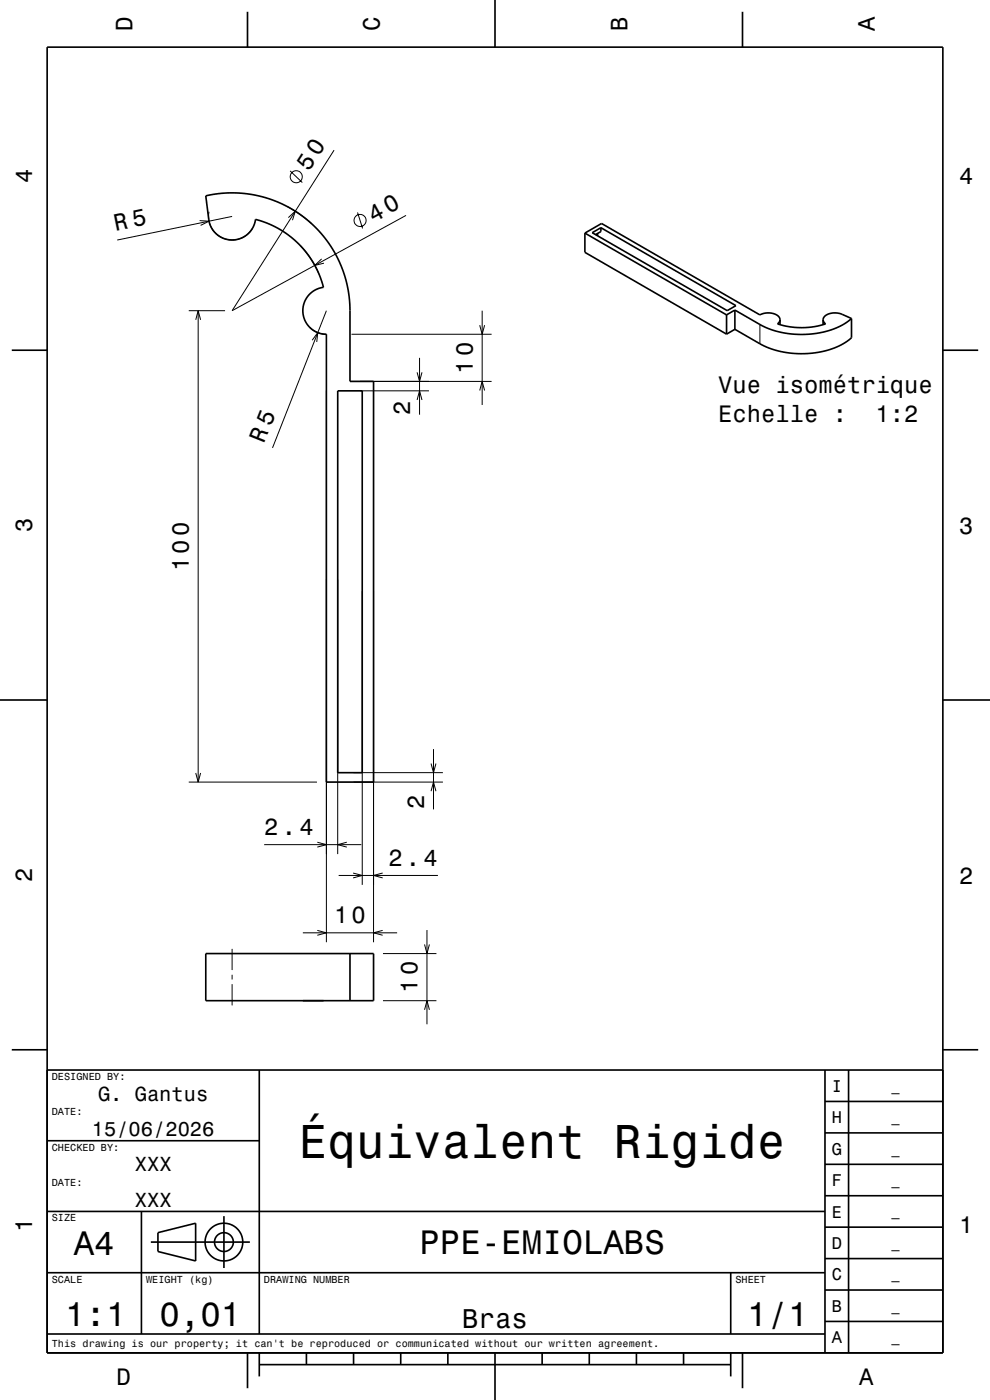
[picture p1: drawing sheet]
<svg xmlns="http://www.w3.org/2000/svg" width="210mm" height="297mm" viewBox="0 0 210 297" stroke-linecap="round" stroke-linejoin="round" font-family="sans-serif">
<g fill="none" stroke="#000" stroke-width=".21">
<path d="M61.5 36.3l2.6 2.4M70.9 31.9l-21.7 34 36.9-20.2M42.3 46.8l2 .1-1.7 .9M44.3 44.9a5 5 0 0 0 3.2 5.7 5 5 0 0 0 6.1-2.2M49.2 45.9l-24.3 5M60.9 43.8l2.7 1.6 2.5 2.1M61.2 46.2l1.4-1.4-.6 1.9M63.7 52.1l2.3 2.9 1.6 3.1M68.2 54.9l-1.4 1.4 1.9-.5M75.8 45.1l1.1 3.4M40 65.9h7.7M41.5 67.8l.5-1.9 .6 1.9"/>
<path d="M42 65.9v100M65.7 69.5a5 5 0 0 0 3.5 1.4M66.2 72.2l1.2-1.6-.2 2M69.2 65.9l-11.4 29.1M74.6 70.9h29.7M88.5 79l.5 1.9 .5-1.9M89 75.9v12.1M101.8 69l.5 1.9 .5-1.9M102.3 65.9v20M161.2 68.8v4.1M69.2 82.9v117M74.6 80.9h29.7"/>
<path d="M76.4 82.9h14.6M79.2 82.9v117M88.5 84.8l.5-1.9 .5 1.9M101.8 82.8l.5-1.9 .5 1.9M71.6 122.9v58.3M76.8 125.4v62.3M92 158.9v12.8M40 165.9h27.2M41.5 164l.5 1.9 .6-1.9M56 179.2h20.6M67.3 178.7l1.9 .5-1.9 .5M73.6 178.7l-2 .5 2 .5"/>
<path d="M75 165.9h19M75 163.9h19M91.4 162l.6 1.9 .5-1.9M91.4 167.8l.6-1.9 .5 1.9M64.2 197.9h20M67.3 197.4l1.9 .5-1.9 .5M71.8 185.7h21.1M74.9 185.2l1.9 .5-1.9 .5M81.2 197.4l-2 .5 2 .5M81.2 185.2l-2 .5 2 .5M90.6 197.3v20M49.2 201.3v4.5"/>
<path d="M49.2 206.8v1M49.2 208.8v4.5M81.2 212.3h11.4M81.2 202.3h11.4M90.1 214.2l.5-1.9 .5 1.9M90.1 200.4l.5 1.9 .5-1.9"/>
<circle cx="62.8" cy="37.5" r="1.28"/>
<circle cx="76.4" cy="46.8" r="1.28"/>
</g>
<g fill="none" stroke="#000" stroke-width=".35">
<path d="M10 10h190v277h-190zM52.5 2.5v7.5M105 0v10M157.5 2.5v7.5M43.6 41.5l2.2-.3 2.5-.3h2.2l2.5 .3 2.2 .4 2.4 .8 2.3 .9 2 1.1 2.1 1.3 1.9 1.6 1.8 1.8 1.4 1.7 1.5 2 1 2 1.7 4.2 .6 2.7 .3 3v16.2h5v85h-10v-95a5 5 0 0 1-5-4.7 5 5 0 0 1 4.4-5.2l-.8-2.7-1.1-2.2-1.7-2.5-1.7-1.9-1.8-1.6-2.3-1.5-2.5-1.2-2.5-.9a5 5 0 0 1-5 4.4 5 5 0 0 1-4.9-4.4zM124.1 49.4l3.5-2 33.6 19.4a3.3 3.3 0 0 1 4.2 .7l.1 .3M124.1 49.4v4.1l30 17.4M124.1 49.4l30 17.4M125.6 49.4l1.9-1.1 28.6 16.5-1.8 1.1zM126.8 49.5v.5M127.5 48.3v.8l-1.2 .7M2.5 74.3h7.5"/>
<path d="M154.1 66.8v4.1M155.9 65.8l5.5 3.1 1.5 .8 2.4 .7 2.9 .5h3.8l3.5-.7 2.9-1.1 2.2-1.5M155.9 69.9l-1.8 1M155.9 65.8v4.1M155.9 65.8l-1.8 1M165.5 67.8l-.2 .5-.4 .4 2.6 .6 2.4 .2 2.7-.2 2.5-.6-.4-.5-.1-.4M165.5 67.8v1.1M174.6 67.8v1.1M180.6 67.6v4.1l-.1 .1-1.5 1.1-2 .9-2.2 .7-2.6 .4h-4.2l-2.2-.3-1.8-.5-2.3-.9-5.8-3.3M180.6 67.6l-2-.9a3.3 3.3 0 0 0-3.9 .8l-.1 .3M200 74.3h7.5M71.6 82.9h5.2v81h-5.2z"/>
<path d="M0 148.5h10M200 148.5h10M43.6 202.3h35.6v10h-35.6zM74.2 202.3v10M2.5 222.7h7.5M10 227h190M55 227v56M175 233.7h25M175 227v60M180 227v60M200 222.7h7.5M10 257h165"/>
<path d="M10 242h45M30 257v26M47.5 258v11M175 253.7h25M175 247h25M175 240.3h25M10 270h165M32 263.5h21M33.5 261.5l8-2v8l-8-2zM155 270v13M175 273.7h25M175 267h25"/>
<path d="M175 260.3h25M10 283h165M52.5 287v7.5M55 289.5h100M55 287v5M65 287v2.5M75 287v2.5M85 287v2.5M95 287v2.5M105 287v10M115 287v2.5M125 287v2.5"/>
<path d="M135 287v2.5M145 287v2.5M155 287v5M157.5 287v7.5M175 280.3h25"/>
<circle cx="47.5" cy="263.5" r="2"/>
<circle cx="47.5" cy="263.5" r="4"/>
</g>
<text font-size="10.1" x="63.4" y="245.7">Équivalent Rigide</text>
<g font-size="7.2">
<text x="15.7" y="266.3">A4</text>
<text x="89" y="266.1">PPE-EMIOLABS</text>
<text x="13.8" y="281.3">1:1</text>
<text x="33.8" y="281.3">0,01</text>
<text x="158.5" y="281.3">1/1</text>
</g>
<text font-size="5.8" x="98.1" y="281.6">Bras</text>
<text font-size="5.1" x="79.2" y="47.2" transform="rotate(-29 79.2 47.2)">40</text>
<g font-size="5">
<text x="28.1" y="6.5" transform="rotate(-90 28.1 6.5)">D</text>
<text x="80.6" y="6.5" transform="rotate(-90 80.6 6.5)">C</text>
<text x="133.1" y="6.5" transform="rotate(-90 133.1 6.5)">B</text>
<text x="185.6" y="6.5" transform="rotate(-90 185.6 6.5)">A</text>
<text x="6.8" y="38.7" transform="rotate(-90 6.8 38.7)">4</text>
<text x="65.5" y="36.5" transform="rotate(-57 65.5 36.5)">50</text>
<text x="203.5" y="39">4</text>
<text x="24.5" y="49" transform="rotate(-12 24.5 49)">R 5</text>
<text x="100.3" y="79.3" transform="rotate(-90 100.3 79.3)">10</text>
<text x="152.3" y="83.4">Vue isométrique</text>
<text x="87" y="88" transform="rotate(-90 87 88)">2</text>
<text x="152.3" y="89.4">Echelle :</text>
<text x="185.7" y="89.4">1:2</text>
<text x="55.9" y="94.3" transform="rotate(-68 55.9 94.3)">R 5</text>
<text x="6.8" y="112.9" transform="rotate(-90 6.8 112.9)">3</text>
<text x="203.5" y="113.2">3</text>
<text x="40" y="121.2" transform="rotate(-90 40 121.2)">100</text>
<text x="90" y="171.7" transform="rotate(-90 90 171.7)">2</text>
<text x="56" y="177.2">2.4</text>
<text x="82.4" y="183.7">2.4</text>
<text x="6.8" y="187.1" transform="rotate(-90 6.8 187.1)">2</text>
<text x="203.5" y="187.4">2</text>
<text x="70.9" y="195.9">10</text>
<text x="88.6" y="210.7" transform="rotate(-90 88.6 210.7)">10</text>
<text x="6.8" y="261.3" transform="rotate(-90 6.8 261.3)">1</text>
<text x="203.5" y="261.6">1</text>
<text x="24.7" y="293.8">D</text>
<text x="182.2" y="293.8">A</text>
</g>
<g font-size="4.3">
<text x="20.8" y="233.5">G. Gantus</text>
<text x="19.5" y="241">15/06/2026</text>
<text x="28.6" y="248.5">XXX</text>
<text x="28.6" y="256">XXX</text>
</g>
<g font-size="3.6">
<text x="176.4" y="231.6">I</text>
<text x="176.4" y="238.3">H</text>
<text x="176.4" y="245">G</text>
<text x="176.4" y="251.6">F</text>
<text x="176.4" y="258.3">E</text>
<text x="176.4" y="265">D</text>
<text x="176.4" y="271.6">C</text>
<text x="176.4" y="278.3">B</text>
<text x="176.4" y="285">A</text>
</g>
<g font-size="2.9">
<text x="189.1" y="231.4">_</text>
<text x="189.1" y="238">_</text>
<text x="189.1" y="244.7">_</text>
<text x="189.1" y="251.4">_</text>
<text x="189.1" y="258">_</text>
<text x="189.1" y="264.7">_</text>
<text x="189.1" y="271.4">_</text>
<text x="189.1" y="278">_</text>
<text x="189.1" y="284.7">_</text>
</g>
<g font-size="2.2">
<text x="11" y="229.1">DESIGNED BY:</text>
<text x="11" y="236.6">DATE:</text>
<text x="11" y="244.1">CHECKED BY:</text>
<text x="11" y="251.6">DATE:</text>
<text x="11" y="259.1">SIZE</text>
<text x="11" y="272.1">SCALE</text>
<text x="31" y="272.1">WEIGHT (kg)</text>
<text x="56" y="272.1">DRAWING NUMBER</text>
<text x="156" y="272.1">SHEET</text>
<text x="11" y="285.8">This drawing is our property; it can't be reproduced or communicated without our written agreement.</text>
</g>
</svg>
